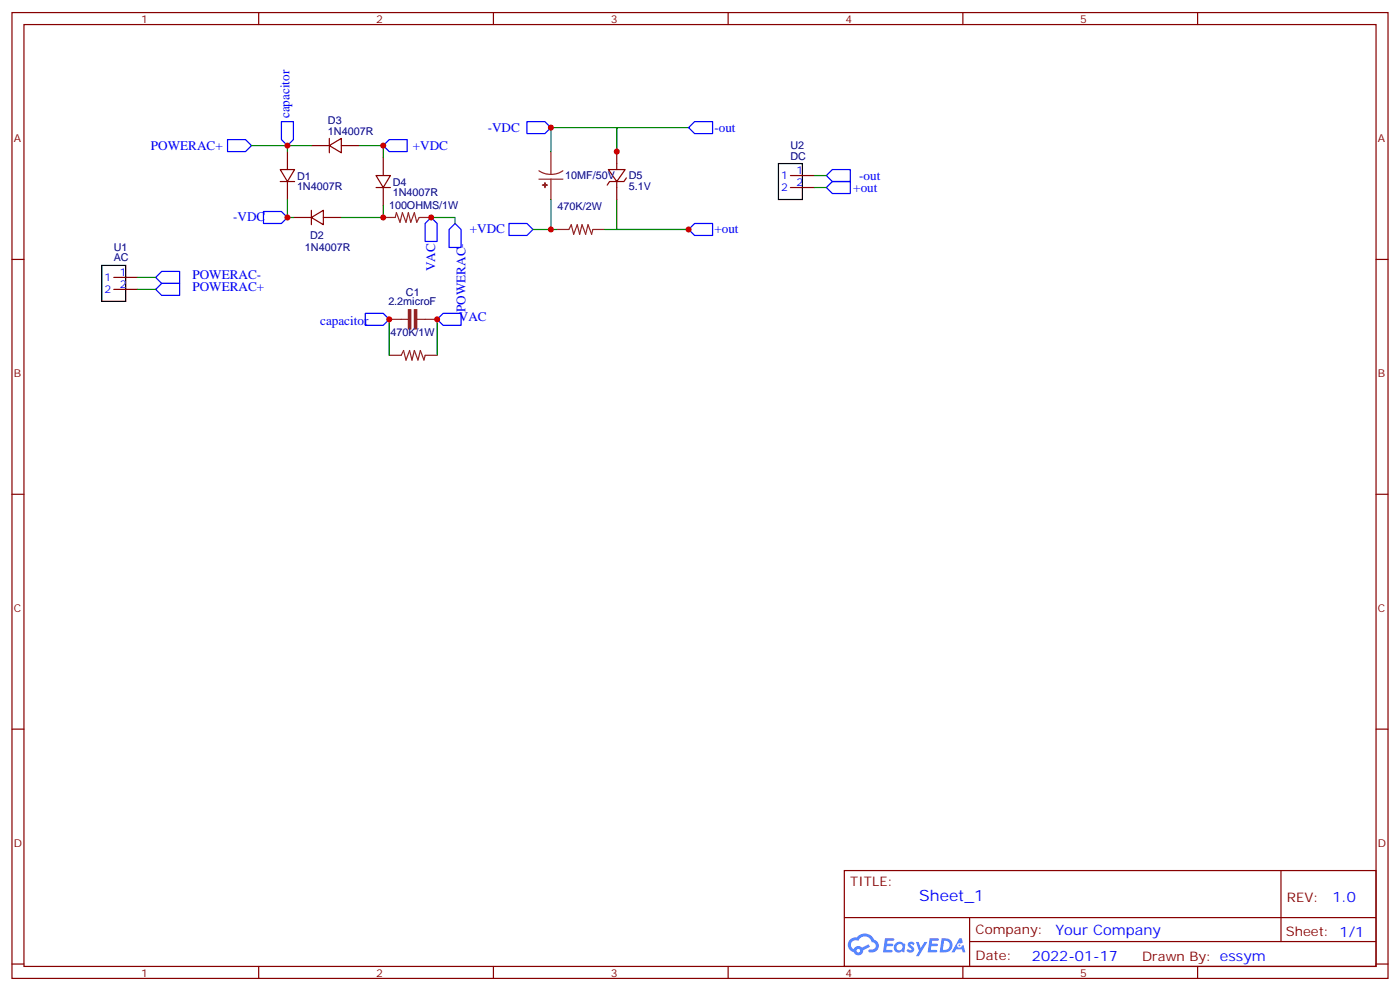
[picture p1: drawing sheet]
<svg xmlns="http://www.w3.org/2000/svg" width="412mm" height="292mm" viewBox="0 0 412 292" stroke-linecap="round" stroke-linejoin="round" font-family="sans-serif">
<g fill="none" stroke="#870000" stroke-width=".35">
<path d="M3.5 3.7h405.4v284.3h-405.4zM7.1 7.2h398.2v277.3h-398.2zM76.2 3.7v3.5M145.3 3.7v3.5M214.5 3.7v3.5M283.6 3.7v3.5M352.8 3.7v3.5M3.5 76.4h3.6M405.3 76.4h3.6M3.5 145.5h3.6M405.3 145.5h3.6M3.5 214.7h3.6"/>
<path d="M405.3 214.7h3.6M248.7 256.3h156.6v28.2h-156.6zM377.3 256.3v20.9M248.7 270.1h156.5M285.6 277.2h119.6M285.6 270.1v14.2M3.5 283.8h3.6M76.2 284.5v3.5M145.3 284.5v3.5M214.5 284.5v3.5M283.6 284.5v3.5M352.8 284.5v3.5"/>
<path d="M405.3 283.8h3.6"/>
</g>
<g fill="#5487ff">
<path d="M267.7 277.5a1.22 1.22 0 0 1 1.7 .2l-.4 .6a.47 .47 0 0 0-.3-.4 .47 .47 0 0 0-.5 .2l.1 .2a1.14 1.14 0 0 1 .8 1.8 1.14 1.14 0 0 1-1.9 0l-.2-.2 .5-.6 .7 .5a.29 .29 0 0 0 .3-.3 .29 .29 0 0 0-.2-.3 1.04 1.04 0 0 1-.6-1.7z"/>
<path d="M260.7 276.2h2.4l.3 .2-.2 .5-1.8 .1-.1 .8h1.5l.3 .4-.3 .4h-1.6l-.2 1.1h1.7l.2 .3-.2 .3-2.6 .1z"/>
<path d="M273.8 276.2h2.4l.3 .2-.1 .5-1.8 .1-.2 .8h1.6l.3 .4-.4 .4-1.6-.1-.1 1.1 1.7 .1 .2 .3-.2 .3-2.6 .1z"/>
<path d="M282.6 276.2h.7l.3 1.3-.6 .3a.69 .69 0 0 0-1 .3 .69 .69 0 0 0 .4 .9 .69 .69 0 0 0 .9-.6l.5-.2 .6 2.2h-.8l-.2-.9h-1.8l-.5 .9h-.8z"/>
<path d="M269.8 277.3h.8l.6 1.8 1.1-1.8h.9l-2.6 4.2h-.8l.9-1.5z"/>
<path d="M277.4 276.2l-.6 4.2h1.3a2.11 2.11 0 0 0 2.5-2.1 2.11 2.11 0 0 0-2.5-2.1zM278.1 277a1.39 1.39 0 0 1 1.7 1.4 1.39 1.39 0 0 1-1.8 1.2h-.3z"/>
<path d="M263.7 277.8a1.54 1.54 0 0 0-.1 2.2 1.54 1.54 0 0 0 2.2 .1l.6 .3 .3-2.3-.2-.3h-.4a1.49 1.49 0 0 0-2.4 0zM264 278.8a.94 .94 0 0 1 1.8 0 .94 .94 0 0 1-1.8 0z"/>
<path d="M250.4 276.6a2.18 2.18 0 0 0 1.1 3.7 1.44 1.44 0 0 0 1.6 .9 1.44 1.44 0 0 0 1.2-1.4l2-1.1-.5-.7-1.9 1a1.47 1.47 0 0 0-2.4 .4 1.39 1.39 0 0 1-.7-1.9 1.39 1.39 0 0 1 2-.5 2.12 2.12 0 0 1 2.2-1.3 2.12 2.12 0 0 1 1.9 1.7 1.14 1.14 0 0 1 1.1 1.4 1.14 1.14 0 0 1-1.7 .7 .43 .43 0 0 0-.5 .4 .43 .43 0 0 0 .4 .5 1.98 1.98 0 0 0 2.5-1.2 1.98 1.98 0 0 0-1.2-2.6 3.1 3.1 0 0 0-5.3-.6l-.9 .1zM252.3 279.9a.55 .55 0 0 1 1.1 0 .55 .55 0 0 1-1.1 0z"/>
<circle cx="282.6" cy="278.3" r=".26"/>
</g>
<g fill="none" stroke="#870000" stroke-width=".35">
<path d="M82.5 49.9h4.3l-2.1 3.5zM82.5 53.4h4.3M84.7 44.6v5.3M84.7 53.4v5.3M91.7 42.9h5.3M97 42.9l3.5-2.2v4.3zM97 40.7v4.3M100.5 42.9h5.3M110.8 51.7h4.2l-2.1 3.5zM110.8 55.2h4.2M112.9 46.4v5.3M112.9 55.2v5.3"/>
<path d="M179.2 49.9h4.9l-2.4 3.5zM181.7 44.6v5.3M181.7 53.4v5.3M184.5 52.4l-.7 1h-4.2l-.7 1.1M232.8 55.2h7.1M232.8 51.7h7.1M86.4 64h5.3M91.7 64l3.5-2.1v4.2zM91.7 61.9v4.2M95.2 64h5.3M33.5 81.7h7.1M33.5 85.2h7.1"/>
</g>
<g fill="none" stroke="#008700" stroke-width=".35">
<path d="M202.8 37.6h-21.1v7v-7h-19.4v7M74.1 42.9h10.6M84.7 58.7v5.3h1.7M91.7 42.9h-7v1.7M105.8 42.9h7.1v3.5M162.3 58.7v8.9M181.7 58.7v8.9h21.1h-24.6M239.9 51.7h3.5M239.9 55.2h3.5M112.9 60.5v3.5h-12.4M127 64h7.1v1.8M157 67.6h7"/>
<path d="M40.6 81.7h5.3M40.6 85.2h5.3M114.7 94v10.6M128.8 94v10.6"/>
</g>
<path d="M158.7 50.3l1.7 .8 1.9 .2M158.7 52.7h7.1M162.3 44.6v6.7M162.3 52.7v6M165.8 50.3l-1.7 .8-1.8 .2M112.9 64h3.5l.4-1.4 1 2.8 .7-2.8 1.1 2.8 .7-2.8 .7 2.8 1.1-2.8 .7 2.8 .7-1.4h3.5M164 67.6h3.6l.7-1.5 .7 2.9 1-2.9 .7 2.9 .7-2.9 1.1 2.9 .7-2.9 1.1 2.9 .3-1.4h3.6M114.7 94h5.6M122.8 94h6M114.7 104.6h3.5l.7-1.4 .7 2.8 1-2.8 .8 2.8 .7-2.8 1 2.8 .7-2.8 1.1 2.8 .3-1.4h3.6" fill="none" stroke="#8c2424" stroke-width=".35"/>
<g fill="#8c2424" stroke="#8c2424" stroke-width=".35">
<path d="M122.1 91.2h.7v5.6h-.7z"/>
<path d="M120.3 91.2h.7v5.6h-.7z"/>
<path d="M159.8 54.5h1.4z"/>
<path d="M160.5 53.8v1.4z"/>
</g>
<g fill="none" stroke="#00f" stroke-width=".35">
<path d="M82.9 35.8h3.5v5.3l-1.7 1.8-1.8-1.8zM155.2 35.8h5.3l1.8 1.8-1.8 1.7h-5.3zM204.6 35.8h5.3v3.5h-5.3l-1.8-1.7zM67 41.1h5.3l1.8 1.8-1.8 1.7h-5.3zM112.9 42.9l1.8-1.8h5.2v3.5h-5.2zM243.4 55.2l1.8-1.8h5.3v3.6h-5.3zM243.4 51.7l1.8-1.8h5.3v3.5h-5.3zM77.6 62.3h5.3l1.8 1.7-1.8 1.8h-5.3zM127 64l1.8 1.8v5.3h-3.6v-5.3zM134.1 65.8l1.7 1.8v5.2h-3.5v-5.2zM149.9 65.8h5.3l1.8 1.8-1.8 1.7h-5.3zM202.8 67.6l1.8-1.8h5.3v3.5h-5.3z"/>
<path d="M45.9 85.2l1.7-1.8h5.3v3.6h-5.3zM45.9 81.7l1.7-1.8h5.3v3.5h-5.3zM107.6 92.3h5.3l1.8 1.7-1.8 1.8h-5.3zM128.8 94l1.7-1.7h5.3v3.5h-5.3z"/>
</g>
<path d="M229.3 48.2h7.1v10.5h-7.1zM30 78.1h7v10.6h-7z" fill="none" stroke="#000" stroke-width=".35"/>
<g fill="#c00">
<circle cx="114.7" cy="94" r=".88"/>
<circle cx="128.8" cy="94" r=".88"/>
<circle cx="112.9" cy="64" r=".88"/>
<circle cx="84.7" cy="42.9" r=".88"/>
<circle cx="112.9" cy="42.9" r=".88"/>
<circle cx="84.7" cy="64" r=".88"/>
<circle cx="202.8" cy="67.6" r=".88"/>
<circle cx="162.3" cy="37.6" r=".88"/>
<circle cx="181.7" cy="44.6" r=".88"/>
<circle cx="162.3" cy="67.6" r=".88"/>
<circle cx="127" cy="64" r=".88"/>
</g>
<text font-size="4.6" fill="#00f" x="270.8" y="265.3">Sheet_1</text>
<g font-size="4.2" fill="#00f">
<text x="392.5" y="265.6">1.0</text>
<text x="310.9" y="275.1">Your Company</text>
<text x="304" y="282.9">2022-01-17</text>
</g>
<g font-size="3.9" fill="#00f">
<text x="85.3" y="34.8" transform="rotate(-90 85.3 34.8)">capacitor</text>
<text x="143.7" y="38.7">-VDC</text>
<text x="210.4" y="38.7">-out</text>
<text x="44.5" y="44.1">POWERAC+</text>
<text x="121.6" y="44">+VDC</text>
<text x="253.1" y="52.9">-out</text>
<text x="251.4" y="56.5">+out</text>
<text x="68.7" y="65.2">-VDC</text>
<text x="138.4" y="68.7">+VDC</text>
<text x="210.4" y="68.7">+out</text>
<text x="56.7" y="82.3">POWERAC-</text>
<text x="128.2" y="79.8" transform="rotate(-90 128.2 79.8)">VAC</text>
<text x="56.7" y="85.8">POWERAC+</text>
<text x="94.3" y="95.8">capacitor</text>
<text x="135.2" y="94.6">VAC</text>
<text x="137.1" y="91.9" transform="rotate(-90 137.1 91.9)">POWERAC-</text>
</g>
<g font-size="3.9" fill="#800">
<text x="250.5" y="260.9">TITLE:</text>
<text x="379.1" y="265.6">REV:</text>
<text x="287.4" y="275.1">Company:</text>
<text x="378.7" y="275.7">Sheet: 1/1</text>
<text x="287.4" y="282.8">Date:</text>
<text x="336.4" y="282.8">Drawn By: essym</text>
</g>
<g font-size="3.2" fill="#800">
<text x="41.6" y="6.7">1</text>
<text x="110.8" y="6.7">2</text>
<text x="179.9" y="6.7">3</text>
<text x="249.1" y="6.7">4</text>
<text x="318.2" y="6.7">5</text>
<text x="4.1" y="41.8">A</text>
<text x="405.9" y="41.8">A</text>
<text x="4.1" y="110.9">B</text>
<text x="405.9" y="110.9">B</text>
<text x="4.1" y="180.1">C</text>
<text x="405.9" y="180.1">C</text>
<text x="4.1" y="249.2">D</text>
<text x="405.9" y="249.2">D</text>
<text x="41.6" y="287.5">1</text>
<text x="110.8" y="287.5">2</text>
<text x="179.9" y="287.5">3</text>
<text x="249.1" y="287.5">4</text>
<text x="318.2" y="287.5">5</text>
</g>
<g font-size="3.2" fill="#000080">
<text x="96.6" y="39.7">1N4007R</text>
<text x="96.6" y="36.6">D3</text>
<text x="232.8" y="47">DC</text>
<text x="232.8" y="43.8">U2</text>
<text x="87.5" y="52.9">D1</text>
<text x="166.5" y="52.8">10MF/50V</text>
<text x="185.2" y="52.8">D5</text>
<text x="87.5" y="55.8">1N4007R</text>
<text x="115.7" y="57.6">1N4007R</text>
<text x="115.7" y="54.6">D4</text>
<text x="185.2" y="56">5.1V</text>
<text x="114.6" y="61.6">100OHMS/1W</text>
<text x="164.2" y="61.9">470K/2W</text>
<text x="91.4" y="70.5">D2</text>
<text x="33.5" y="77">AC</text>
<text x="33.5" y="73.8">U1</text>
<text x="89.8" y="74">1N4007R</text>
<text x="114.4" y="89.9">2.2microF</text>
<text x="119.6" y="87.2">C1</text>
<text x="115" y="99">470K/1W</text>
</g>
<g font-size="3.2" fill="#00f">
<text x="230.1" y="52.7">1</text>
<text x="234.6" y="51.3">1</text>
<text x="230.1" y="56.3">2</text>
<text x="234.6" y="54.9">2</text>
<text x="30.8" y="82.7">1</text>
<text x="35.3" y="81.3">1</text>
<text x="30.8" y="86.3">2</text>
<text x="35.3" y="84.8">2</text>
</g>
</svg>
